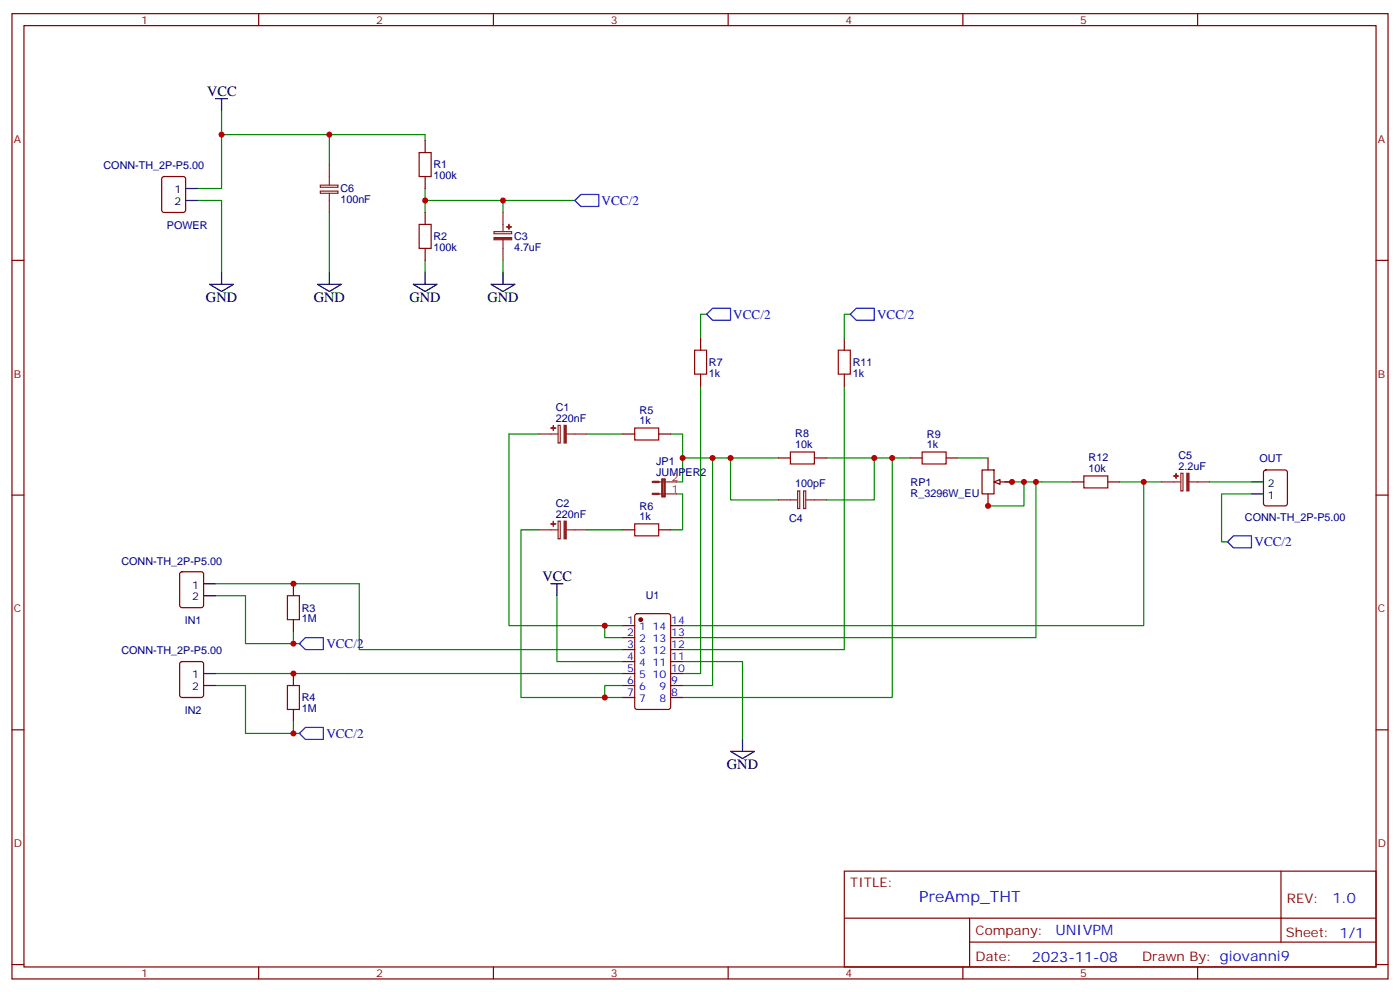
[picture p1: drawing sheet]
<svg xmlns="http://www.w3.org/2000/svg" width="412mm" height="292mm" viewBox="0 0 412 292" stroke-linecap="round" stroke-linejoin="round" font-family="sans-serif">
<g fill="none" stroke="#870000" stroke-width=".35">
<path d="M3.5 4h405.4v284.4h-405.4zM7.1 7.5h398.2v277.3h-398.2zM76.2 4v3.5M145.3 4v3.5M214.5 4v3.5M283.6 4v3.5M352.8 4v3.5M47.9 52.2l.4-.2h5.7l.6 .4 .1 9.5-.5 .6-5.9 .1-.6-.5-.1-9.4zM125.2 41.4v3.5M125.2 52v3.5M3.5 76.7h3.6M125.2 62.6v3.5"/>
<path d="M125.2 73.2v3.5M405.3 76.7h3.6M206.4 99.6v3.6M248.7 99.6v3.6M206.4 110.2v3.5M248.7 110.2v3.5M183.4 127.8h3.6M194 127.8h3.6M229.3 134.9h3.5M239.9 134.9h3.5M268.1 134.9h3.5M278.7 134.9h3.5"/>
<path d="M289.3 138.4h3.5v7.1h-3.5zM291 134.9v3.5M372.4 138.6l.5-.2h5.6l.7 .5v9.4l-.4 .7h-5.9l-.7-.4v-9.5zM3.5 145.8h3.6M183.4 156.1h3.6M194 156.1h3.6M291 145.5v3.5M294.6 142h3.5M315.7 142h3.6M326.3 142h3.5M405.3 145.8h3.6M53.2 168.6l.4-.2h5.7l.6 .4 .1 9.5-.5 .6-5.9 .1-.6-.5-.1-9.4z"/>
<path d="M86.4 171.9v3.6M53.2 195.1l.4-.2h5.7l.6 .4 .1 9.5-.5 .6-5.9 .1-.6-.5-.1-9.4zM86.4 182.5v3.6M86.4 198.4v3.5M183.4 184.3h3.6M183.4 187.8h3.6M183.4 191.3h3.6M183.4 194.9h3.6M183.4 198.4h3.6M187.2 181l.5-.2h9.1l.7 .4 .1 27.1-.5 .6-9.4 .1-.7-.5v-27zM197.6 184.3h3.5M197.6 187.8h3.5"/>
<path d="M197.6 191.3h3.5M197.6 194.9h3.5M197.6 198.4h3.5M3.5 215h3.6M86.4 209v3.5M183.4 201.9h3.6M183.4 205.5h3.6M197.6 201.9h3.5M197.6 205.5h3.5M405.3 215h3.6M248.7 256.6h156.6v28.2h-156.6zM377.3 256.6v20.9"/>
<path d="M248.7 270.5h156.5M285.6 277.5h119.6M285.6 270.5v14.1M3.5 284.1h3.6M76.2 284.8v3.6M145.3 284.8v3.6M214.5 284.8v3.6M283.6 284.8v3.6M352.8 284.8v3.6M405.3 284.1h3.6"/>
</g>
<path d="M169.3 59.1l1.8-1.8h5.3v3.5h-5.3zM208.1 92.6l1.8-1.8h5.3v3.5h-5.3zM250.5 92.6l1.7-1.8h5.3v3.5h-5.3zM361.6 159.6l1.8-1.8h5.3v3.6h-5.3zM88.2 189.6l1.8-1.8h5.2v3.5h-5.2zM88.2 216l1.8-1.7h5.2v3.5h-5.2z" fill="none" stroke="#00f" stroke-width=".35"/>
<g fill="none" stroke="#008700" stroke-width=".35">
<path d="M65.3 39.7h31.7v8.8M65.3 32.6v22.9h-7.1M97 39.7h28.2v1.7M58.2 59.1h7.1v21.1M125.2 59.1h23v3.5M125.2 55.5v7.1M148.2 59.1h21.1M97 62.6v17.6M125.2 76.7v3.5M148.2 76.7v3.5M208.1 92.6h-1.7v7M250.5 92.6h-1.8v7"/>
<path d="M206.4 113.7v84.7h-5.3M248.7 113.7v77.6h-47.6M158.7 127.8h-8.8v56.5h28.3M172.9 127.8h10.5M197.6 127.8h3.5v7.1h14.1M201.1 134.9v7.1h-1.8M209.9 134.9v67h-8.8M215.2 134.9v12.3h14.1M215.2 134.9h14.1M243.4 134.9h14.1M262.8 134.9v70.6h-61.7M268.1 134.9h-10.6v12.3h-14.1"/>
<path d="M158.7 156.1h-5.2v49.4h24.7M172.9 156.1h10.5M199.3 145.5h1.8v10.6h-3.5M296 142h5.6M305.2 142v45.8h-104.1M315.7 142h-14.1v7h-10.9M329.8 142h12.4M336.9 142v42.3h-135.8M356.3 142h12.4M368.7 145.5h-8.9v14.1h1.8M63.5 171.9h42.3v19.4h77.6M63.5 175.5h8.8v14.1h14.1"/>
<path d="M164 175.5v19.4h19.4M63.5 198.4h119.9M86.4 186.1v3.5h1.8M183.4 184.3h-5.2v3.5h5.2M201.1 194.9h17.6v22.9M63.5 201.9h8.8v14.1h14.1M86.4 212.5v3.5h1.8M183.4 201.9h-5.2v3.6h5.2"/>
</g>
<circle cx="188.7" cy="182.5" r=".53" fill="#870000" stroke="#870000" stroke-width=".35"/>
<g fill="none" stroke="#000" stroke-width=".35">
<path d="M63.5 29.1h3.5M65.3 29.1v3.5M54.7 55.5h3.5M54.7 59.1h3.5M61.7 83.7h7.1l-3.5 2.2zM65.3 80.2v3.5M93.5 83.7h7l-3.5 2.2zM97 80.2v3.5M121.7 83.7h7.1l-3.6 2.2zM125.2 80.2v3.5M144.6 83.7h7.1l-3.5 2.2zM148.2 80.2v3.5"/>
<path d="M368.7 145.5h3.5M368.7 142h3.5M60 171.9h3.5M60 175.5h3.5M162.3 171.9h3.5M164 171.9v3.6M60 198.4h3.5M60 201.9h3.5M218.7 217.8v3.5M215.2 221.3h7l-3.5 2.1z"/>
</g>
<path d="M123.5 44.9h3.5v7.1h-3.5zM123.5 66.1h3.5v7.1h-3.5zM204.6 103.2h3.5v7h-3.5zM246.9 103.2h3.6v7h-3.6zM187 126.1h7v3.5h-7zM232.8 133.1h7.1v3.6h-7.1zM271.6 133.1h7.1v3.6h-7.1zM187 154.3h7v3.5h-7zM319.3 140.2h7v3.5h-7zM84.7 175.5h3.5v7h-3.5zM84.7 201.9h3.5v7.1h-3.5z" fill="none" stroke="#a10000" stroke-width=".35"/>
<g fill="none" stroke="#8c2424" stroke-width=".35">
<path d="M94.4 54.5h5.2v.7h-5.2zM94.4 56.3h5.2v.6h-5.2zM97 48.5v6M97 56.9v5.7M145.5 68.2h5.2v.7h-5.2zM148.2 62.6v5.6M148.2 70.7v6M158.7 127.8h5.7M164.4 125.3h.6v5.2h-.6zM166.9 127.8h6M347.8 139.4h.7v5.2h-.7zM158.7 156.1h5.7"/>
<path d="M164.4 153.5h.6v5.2h-.6zM166.9 156.1h6M194 145.5h5.3M194 142h5.3M229.3 147.2h5.6M234.9 144.6h.7v5.2h-.7zM236.7 144.6h.6v5.2h-.6zM237.4 147.2h6M342.2 142h5.6M350.3 142h6"/>
</g>
<path d="M192.3 145.5h1.7M192.3 142h1.7M195.1 141.3h.7v4.9h-.7z" fill="none" stroke="#8c2424" stroke-width=".71"/>
<g fill="#8c2424" stroke="#8c2424" stroke-width=".35">
<path d="M145.5 70h5.2v.6h-5.2z"/>
<path d="M149.2 66.8l1.4 .1z"/>
<path d="M149.9 66.1v1.4z"/>
<path d="M166.2 125.3h.6v5.2h-.6z"/>
<path d="M163 125.4v1.4z"/>
<path d="M162.3 126.1h1.4z"/>
<path d="M166.2 153.5h.6v5.2h-.6z"/>
<path d="M163 153.6v1.4z"/>
<path d="M162.3 154.3h1.4z"/>
<path d="M349.6 139.4h.6v5.2h-.6z"/>
<path d="M346.4 139.5l.1 1.4z"/>
<path d="M345.7 140.2h1.4z"/>
</g>
<path d="M292.8 142l1.8-.7v1.4z" fill="#f0f0f0" stroke="#870000" stroke-width=".35"/>
<path d="M282.2 134.9h8.8" fill="none" stroke="#008700" stroke-width=".35"/>
<g fill="#c00">
<circle cx="209.9" cy="134.9" r=".88"/>
<circle cx="178.2" cy="184.3" r=".88"/>
<circle cx="86.4" cy="198.4" r=".88"/>
<circle cx="178.2" cy="205.5" r=".88"/>
<circle cx="301.6" cy="142" r=".88"/>
<circle cx="201.1" cy="134.9" r=".88"/>
<circle cx="86.4" cy="216" r=".88"/>
<circle cx="86.4" cy="171.9" r=".88"/>
<circle cx="86.4" cy="189.6" r=".88"/>
<circle cx="148.2" cy="59.1" r=".88"/>
<circle cx="125.2" cy="59.1" r=".88"/>
<circle cx="97" cy="39.7" r=".88"/>
<circle cx="65.3" cy="39.7" r=".88"/>
<circle cx="336.9" cy="142" r=".88"/>
<circle cx="215.2" cy="134.9" r=".88"/>
<circle cx="262.8" cy="134.9" r=".88"/>
<circle cx="257.5" cy="134.9" r=".88"/>
<circle cx="305.2" cy="142" r=".88"/>
<circle cx="298.1" cy="142" r=".88"/>
<circle cx="291" cy="149" r=".88"/>
</g>
<text font-size="4.6" fill="#00f" x="270.8" y="265.6">PreAmp_THT</text>
<g font-size="4.2">
<text x="61" y="28.4">VCC</text>
<text x="60.7" y="89">GND</text>
<text x="92.4" y="89">GND</text>
<text x="120.6" y="89">GND</text>
<text x="143.6" y="89">GND</text>
<text x="159.8" y="171.2">VCC</text>
<text x="214.1" y="226.6">GND</text>
</g>
<g font-size="4.2" fill="#00f">
<text x="392.5" y="265.9">1.0</text>
<text x="310.9" y="275.4">UNIVPM</text>
<text x="304" y="283.2">2023-11-08</text>
</g>
<g font-size="3.9" fill="#00f">
<text x="177.2" y="60.4">VCC/2</text>
<text x="216" y="93.9">VCC/2</text>
<text x="258.3" y="93.9">VCC/2</text>
<text x="369.5" y="160.8">VCC/2</text>
<text x="96.1" y="190.8">VCC/2</text>
<text x="96.1" y="217.2">VCC/2</text>
</g>
<g font-size="3.9" fill="#800">
<text x="250.5" y="261.2">TITLE:</text>
<text x="379.1" y="265.9">REV:</text>
<text x="287.4" y="275.4">Company:</text>
<text x="378.7" y="276">Sheet: 1/1</text>
<text x="287.4" y="283.1">Date:</text>
<text x="336.4" y="283.2">Drawn By: giovanni9</text>
</g>
<g font-size="3.2" fill="#800">
<text x="41.6" y="7">1</text>
<text x="110.8" y="7">2</text>
<text x="179.9" y="7">3</text>
<text x="249.1" y="7">4</text>
<text x="318.2" y="7">5</text>
<text x="4.1" y="42.1">A</text>
<text x="405.9" y="42.1">A</text>
<text x="4.1" y="111.3">B</text>
<text x="405.9" y="111.3">B</text>
<text x="4.1" y="180.4">C</text>
<text x="405.9" y="180.4">C</text>
<text x="4.1" y="249.6">D</text>
<text x="405.9" y="249.6">D</text>
<text x="41.6" y="287.8">1</text>
<text x="110.8" y="287.8">2</text>
<text x="179.9" y="287.8">3</text>
<text x="249.1" y="287.8">4</text>
<text x="318.2" y="287.8">5</text>
</g>
<g font-size="3.2" fill="#000080">
<text x="30.5" y="49.9">CONN-TH_2P-P5.00</text>
<text x="127.7" y="52.8">100k</text>
<text x="127.7" y="49.6">R1</text>
<text x="100.3" y="59.8">100nF</text>
<text x="100.3" y="56.7">C6</text>
<text x="49.1" y="67.4">POWER</text>
<text x="127.7" y="70.8">R2</text>
<text x="151.4" y="70.8">C3</text>
<text x="127.7" y="74">100k</text>
<text x="151.4" y="74">4.7uF</text>
<text x="208.8" y="107.8">R7</text>
<text x="251.2" y="107.8">R11</text>
<text x="208.8" y="111">1k</text>
<text x="251.2" y="111">1k</text>
<text x="163.7" y="124.2">220nF</text>
<text x="163.7" y="121.1">C1</text>
<text x="188.4" y="125">1k</text>
<text x="188.4" y="121.9">R5</text>
<text x="234.3" y="128.9">R8</text>
<text x="273.1" y="128.9">R9</text>
<text x="193.3" y="137.1">JP1</text>
<text x="234.3" y="132.1">10k</text>
<text x="273.1" y="132.1">1k</text>
<text x="320.7" y="135.9">R12</text>
<text x="347.1" y="135.2">C5</text>
<text x="371" y="136">OUT</text>
<text x="193.3" y="140.2">JUMPER2</text>
<text x="234.3" y="143.5">100pF</text>
<text x="268.2" y="143.1">RP1</text>
<text x="320.7" y="139.1">10k</text>
<text x="347.1" y="138.4">2.2uF</text>
<text x="163.7" y="149.3">C2</text>
<text x="268.2" y="146.3">R_3296W_EU</text>
<text x="163.7" y="152.5">220nF</text>
<text x="188.4" y="153.2">1k</text>
<text x="188.4" y="150.1">R6</text>
<text x="232.5" y="153.7">C4</text>
<text x="366.7" y="153.6">CONN-TH_2P-P5.00</text>
<text x="35.8" y="166.3">CONN-TH_2P-P5.00</text>
<text x="190.2" y="176.5">U1</text>
<text x="54.4" y="183.9">IN1</text>
<text x="88.9" y="183.3">1M</text>
<text x="88.9" y="180.1">R3</text>
<text x="35.8" y="192.8">CONN-TH_2P-P5.00</text>
<text x="88.9" y="209.8">1M</text>
<text x="88.9" y="206.6">R4</text>
<text x="54.4" y="210.3">IN2</text>
</g>
<g font-size="3.2">
<text x="51.4" y="56.9">1</text>
<text x="51.4" y="60.5">2</text>
<text x="373.5" y="143.4">2</text>
<text x="373.5" y="146.9">1</text>
<text x="56.7" y="173.4">1</text>
<text x="56.7" y="176.9">2</text>
<text x="56.7" y="199.8">1</text>
<text x="56.7" y="203.3">2</text>
</g>
<g font-size="3.2" fill="#8d2323">
<text x="197.9" y="141.6">2</text>
<text x="197.9" y="145.1">1</text>
</g>
<g font-size="3.2" fill="#00f">
<text x="184.8" y="183.9">1</text>
<text x="188.3" y="185.7">1</text>
<text x="192.2" y="185.7">14</text>
<text x="197.7" y="183.9">14</text>
<text x="184.8" y="187.5">2</text>
<text x="184.8" y="191">3</text>
<text x="188.3" y="189.2">2</text>
<text x="192.2" y="189.2">13</text>
<text x="197.7" y="191">12</text>
<text x="197.7" y="187.5">13</text>
<text x="184.8" y="194.5">4</text>
<text x="188.3" y="192.8">3</text>
<text x="188.3" y="196.3">4</text>
<text x="192.2" y="196.3">11</text>
<text x="192.2" y="192.8">12</text>
<text x="197.7" y="194.5">11</text>
<text x="184.8" y="198">5</text>
<text x="184.8" y="201.6">6</text>
<text x="188.3" y="199.8">5</text>
<text x="188.3" y="203.3">6</text>
<text x="192.2" y="199.8">10</text>
<text x="194.2" y="203.3">9</text>
<text x="197.7" y="201.6">9</text>
<text x="197.7" y="198">10</text>
<text x="184.8" y="205.1">7</text>
<text x="188.3" y="206.9">7</text>
<text x="194.2" y="206.9">8</text>
<text x="197.7" y="205.1">8</text>
</g>
</svg>
